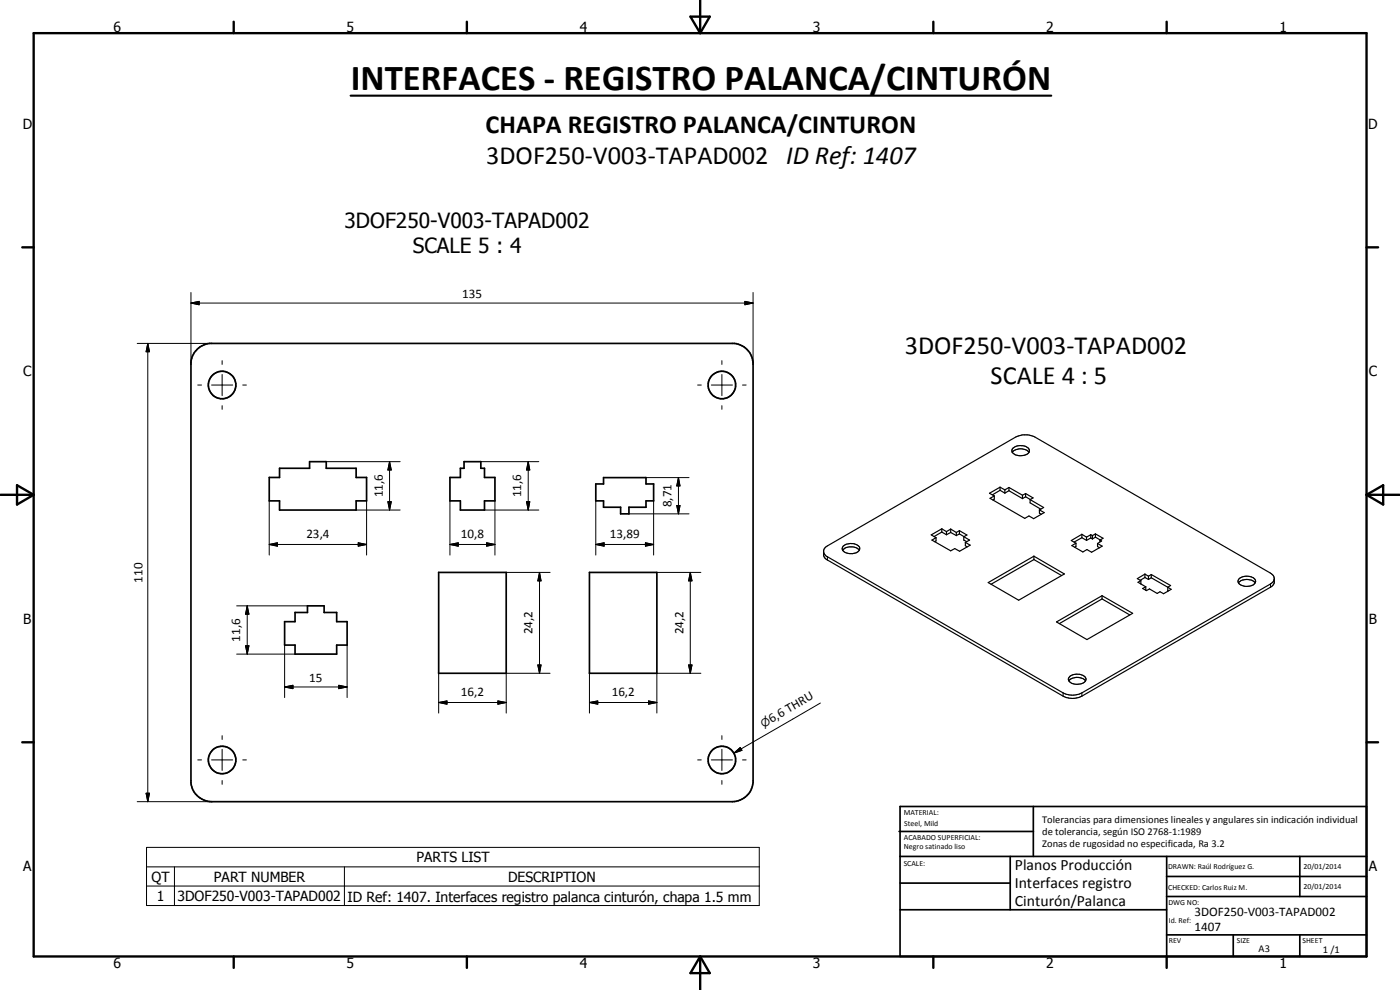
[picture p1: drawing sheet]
<svg xmlns="http://www.w3.org/2000/svg" width="420mm" height="297mm" viewBox="0 0 420 297" stroke-linecap="round" stroke-linejoin="round" font-family="sans-serif">
<g fill="none" stroke="#000" stroke-width=".51">
<path d="M59.1 104.9l1.5-1.1 2.3-.8h157.5a6.3 6.3 0 0 1 5.6 5.7v126.2a6.4 6.4 0 0 1-6.2 5.6h-156.3a6.3 6.3 0 0 1-6.2-5.6v-126.2l.4-1.8zM139.3 138.5h5v2h1.1v2.8h3.1v7h-3.1v2.7h-7.2v-2.7h-3.2v-7h3.2v-2.8h1.1zM80.8 143.3h3.1v-2.8h9v-2h5v2h9v2.8h3.1v7h-3.1v2.7h-23v-2.7h-3.1zM178.8 145.2h2.3v-1.9h12.8v1.9h2.3v5.1h-2.3v1.9h-5.1v2h-2.5v-2h-5.2v-1.9h-2.3zM131.6 171.7h20.3v30.3h-20.3zM176.9 171.7h20.2v30.3h-20.2zM85.4 186.5h3.1v-2.7h3.8v-2h5v2h3.7v2.7h3.2v7h-3.2v2.8h-12.5v-2.8h-3.1zM269.8 249.5h40.3M270.1 242h140v45h-140zM270.1 257h140M303.2 257v16M310.1 242v15"/>
<path d="M350.1 257v30M390.1 257v12M270.1 265h33.1M270.1 273h80M350.1 269h60M350.1 263h60M350.1 280.5h60M370.1 280.5v6.5M390.1 280.5v6.5"/>
<circle cx="66.7" cy="115.5" r="4.1"/>
<circle cx="216.6" cy="115.5" r="4.1"/>
<circle cx="66.7" cy="228" r="4.1"/>
<circle cx="216.6" cy="228" r="4.1"/>
</g>
<g fill="none" stroke="#000" stroke-width=".35">
<path d="M303.8 135.7a3.6 3.6 0 0 1 5 0M304 134.5a3.6 3.6 0 0 1 4.9 .3 1.55 1.55 0 0 1-1.7 1.9 2.7 2.7 0 0 1-3.5-1.3zM282.6 158.7l-3.1 1.8 1.4 .8M282.6 159.6l-2.3 1.4M282.6 158.7v.9M282.6 158.7l1.4 .8M282.6 159.6l1.4 .8M284 159.5v.9M285.3 159.8l-1.3 .6M285.3 158.7v1.1M285.3 158.7l-1.3 .8M285.3 158.7l1.7 1.1"/>
<path d="M285.3 159.8l1.7 .9M287 159.8v.9M287.9 159.2l2.3 1.3-.9 .5M287.9 159.2v1M287.9 159.2l-.9 .6M298.4 148.8l-1.3 .7 10.4 6 1.3-.7 1.4 .8 3.2-1.8-1.5-.8M298.4 148.8v1l-.4 .2M300.1 146.2l-3.1 1.8 1.4 .8M300.1 147.1l-2.3 1.4M300.1 146.2v.9M300.1 146.2l1.5 .8M300.1 147.1l1.5 .9"/>
<path d="M301.6 147v1M302.8 147.2l-1.2 .8M302.8 146.3v.9M302.8 146.3l-1.2 .7M302.8 146.3l4.1 2.3M302.8 147.2l4.1 2.4M306.9 148.6v1M307.8 148.1l2.2 1.3-.9 .5M307.8 148.1v1M307.8 149.1l1.4 .8M307.8 148.1l-.9 .5M307.8 149.1l-.9 .5"/>
<path d="M309.1 149.9l4.1 2.4-1.3 .7M309.1 149.9v1l3.3 1.9M311.9 153v1l.6 .3M247.2 165.6l.8 1.3 71.1 41a6.2 6.2 0 0 0 5.6 0l56.6-32.7 .8-.7 .3-.8M247.7 164.2l57.2-33.1a6.3 6.3 0 0 1 5.6 0l70.8 40.9 .8 .6 .3 .8-.1 1.7-1 1.1-56.6 32.7a6.2 6.2 0 0 1-5.6 0l-71.5-41.5a2.39 2.39 0 0 1-.4-2.1zM252.9 165.1a3.5 3.5 0 0 1 5 0M253.1 163.9a3.6 3.6 0 0 1 4.9 .3 1.76 1.76 0 0 1-2.1 1.9 2.52 2.52 0 0 1-3.1-1.6zM280.9 161.3v1l-.4 .2M280.9 161.3l-1.2 .8 5.6 3.2 1.2-.7 1.5 .8 3.2-1.8-1.5-.9M287.9 160.2l1.4 .8M287.9 160.2l-.9 .5M289.3 161v1.1l.8 .4"/>
<path d="M289.3 161l1.7 1.1-1.3 .6M289.7 162.7v1l.6 .4M296.6 174.8l13.7-7.9 9.1 5.3-13.7 7.9zM310.3 167.9l8.3 4.8M310.3 167.9l-12.9 7.4M310.3 166.9v1M322.9 163l-1.2 .7 3.3 1.9 1.2-.7 1.4 .8 3.2-1.8-1.4-.8M322.9 163v1l-.4 .2M324.7 160.3l-3.2 1.9 1.4 .8M324.7 161.3l-2.3 1.3M324.7 160.3v1M324.7 160.3l1.4 .9"/>
<path d="M324.7 161.3l1.4 .8M326.1 161.2v.9M327.4 160.4l.5 .3M327.4 160.4v1M327.4 161.4l.5 .3M327.4 161.4l-1.3 .7M327.4 160.4l-1.3 .8M327.9 160.7v1M328.7 160.2l2.3 1.3-.9 .6M328.7 160.2v1M328.7 161.2l1.5 .8M328.7 160.2l-.8 .5"/>
<path d="M328.7 161.2l-.8 .5M329.4 163.1v.9l.6 .3M330.1 162.1l.5 .2-1.2 .8M330.1 162.1v.5M330.7 179.7l-12.8 7.4M330.7 178.7v1M330.7 179.7l8.3 4.8M342.3 175.2h.1M342.4 174.2v1M342.4 174.2l-.9 .5 2.4 1.4M343.6 172.3l1.1 .6M343.6 172.3v1"/>
<path d="M343.6 173.3l1.1 .6M343.6 172.3l-2.3 1.3 1.1 .6M343.6 173.3l-1.4 .8M343.9 176.1l-1 .5 1.2 .6 .9-.5 2.3 1.4 .8-.6 1.1 .6 2.3-1.3-1-.6M343.9 176.1l-.1 .9M344.7 172.9v1M345.5 172.4l-.8 .5M345.5 173.4l-.8 .5M345.5 172.4v1M345.5 172.4l5.8 3.3-.8 .5M345.5 173.4l5 2.8M350.5 176.2v1l.1 .1"/>
<path d="M371.7 174.9a3.6 3.6 0 0 1 5 0M371.8 173.7a3.6 3.6 0 0 1 5 .3 1.92 1.92 0 0 1-2.5 1.9 2.39 2.39 0 0 1-2.8-1.5zM317.1 186.6l13.6-7.9 9.2 5.3-13.7 7.9zM320.7 204.3a3.5 3.5 0 0 1 5.1 0M321 203.1a3.6 3.6 0 0 1 4.8 .3 1.55 1.55 0 0 1-1.7 1.8 2.76 2.76 0 0 1-3.5-1.4z"/>
</g>
<g fill="none" stroke="#000" stroke-width=".3">
<path d="M57.3 90.9l2.5-.5v1zM57.3 90.9h168.7M57.3 87.8v21.5M223.6 90.4l2.4 .5-2.4 .5zM226 87.8v21.5M41.2 103h22.3M44.4 103l.5 2.5h-1.1zM44.4 103v137.5M59.3 115.5h1.2M63.5 115.5h6.3M66.7 108.2v1.1M66.7 112.4v6.3"/>
<path d="M72.8 115.5h1.1M209.4 115.5h1.1M213.5 115.5h6.3M216.7 108.2v1.1M216.7 112.4v6.3M222.8 115.5h1.1M66.7 121.7v1.1M97.9 138.5h22.2M116.9 138.5l.5 2.5h-1zM116.9 138.5v14.5M144.3 138.5h17.4M158.5 138.5l.5 2.5h-1z"/>
<path d="M158.5 138.5v14.5M216.7 121.7v1.1M80.8 150.3v16.2M106.9 153h13.2M110 150.3v16.2M116.4 150.5h1l-.5 2.5zM135 150.3v16.2M145.4 153h16.3M148.5 150.3v16.2M158 150.5h1l-.5 2.5zM178.8 150.3v16.2M188.8 154.2h18"/>
<path d="M193.9 143.3h12.9M196.2 150.3v16.2M203.1 151.7h1l-.5 2.5zM203.6 143.3l.5 2.5h-1zM203.6 143.3v10.9M80.8 163.4l2.5-.5v1zM80.8 163.4h29.2M107.5 162.9l2.5 .5-2.5 .5zM135 163.4l2.5-.5v1zM135 163.4h13.5M146 162.9l2.5 .5-2.5 .5zM151.9 171.7h13.2"/>
<path d="M161.9 171.7l.5 2.6h-1zM161.9 171.7v30.3M178.8 163.4l2.5-.5v1zM178.8 163.4h17.4M193.7 162.9l2.5 .5-2.5 .5zM197.1 171.7h13.2M207.2 171.7l.5 2.6h-1zM207.2 171.7v30.3M248.3 167v1M381.3 175.2v1M71 196.3h17.5M71 181.8h21.3"/>
<path d="M73.7 193.8h1l-.5 2.5zM74.2 181.8l.5 2.5h-1zM74.2 181.8v14.5M85.4 193.5v15.8M104.2 193.5v15.8M161.4 199.5h1l-.5 2.5zM206.7 199.5h1l-.5 2.5zM85.4 206.1l2.5-.5v1zM85.4 206.1h18.8M101.7 205.6l2.5 .5-2.5 .5zM131.6 210.8l2.5-.5v1zM131.6 210.8h20.3"/>
<path d="M131.6 202v12M149.4 210.3l2.5 .5-2.5 .5zM165.1 202h-13.2v12M176.9 210.8l2.5-.5v1zM176.9 210.8h20.2M176.9 202v12M194.6 210.3l2.5 .5-2.5 .5zM210.3 202h-13.2v12M246.2 210.9l-26 15.1M319.1 207.9v1M324.7 207.9v1M43.8 238h1.1l-.5 2.5z"/>
<path d="M59.3 228h1.2M63.5 228h6.3M66.7 220.7v1.2M66.7 224.8v6.4M66.7 234.2v1.1M72.8 228h1.1M209.4 228h1.1M213.5 228h6.3M216.7 220.7v1.2M216.7 224.8v6.4M216.7 234.2v1.1M220.2 226l2-1.7 .5 .8z"/>
<path d="M222.8 228h1.1M41.2 240.5h22.3M44 254.3h183.9v17.4h-183.9zM44 260.1h183.9M44 265.9h183.9M52.4 260.1v11.6M103.4 260.1v11.6"/>
</g>
<g fill="none" stroke="#000" stroke-width=".71">
<path d="M10.1 9.9h400v277.1h-400zM70.1 6.5v3.4M140.1 6.5v3.4M207.2 5h5.8l-2.9 4.9zM210.1 0v9.9M280.1 6.5v3.4M350.1 6.5v3.4M6.7 74.2h3.4M410.1 74.2h3.5M.1 148.5h10M5.1 145.6l5 2.9-5 2.9zM410.1 148.5h10"/>
<path d="M410.1 148.5l5-2.9v5.8zM6.7 222.7h3.4M410.1 222.7h3.5M70.1 287v3.4M140.1 287v3.4M210.1 287v10M210.1 287l2.9 5h-5.8zM280.1 287v3.4M350.1 287v3.4"/>
</g>
<g fill="#000">
<path d="M57.3 90.9l2.5-.5v1zM223.6 90.4l2.4 .5-2.4 .5zM44.4 103l.5 2.5h-1.1zM116.4 150.5h1l-.5 2.5zM116.9 138.5l.5 2.5h-1zM158 150.5h1l-.5 2.5zM158.5 138.5l.5 2.5h-1zM203.1 151.7h1l-.5 2.5zM203.6 143.3l.5 2.5h-1zM80.8 163.4l2.5-.5v1zM107.5 162.9l2.5 .5-2.5 .5zM135 163.4l2.5-.5v1z"/>
<path d="M146 162.9l2.5 .5-2.5 .5zM161.9 171.7l.5 2.6h-1zM178.8 163.4l2.5-.5v1zM193.7 162.9l2.5 .5-2.5 .5zM207.2 171.7l.5 2.6h-1zM73.7 193.8h1l-.5 2.5zM74.2 181.8l.5 2.5h-1zM161.4 199.5h1l-.5 2.5zM206.7 199.5h1l-.5 2.5zM85.4 206.1l2.5-.5v1zM101.7 205.6l2.5 .5-2.5 .5zM131.6 210.8l2.5-.5v1z"/>
<path d="M149.4 210.3l2.5 .5-2.5 .5zM176.9 210.8l2.5-.5v1zM194.6 210.3l2.5 .5-2.5 .5zM43.8 238h1.1l-.5 2.5zM220.2 226l2-1.7 .5 .8z"/>
</g>
<path d="M105.2 28.7h210.3" fill="none" stroke="#000" stroke-width=".63"/>
<text font-size="11" x="105.3" y="27.1">INTERFACES - REGISTRO PALANCA/CINTURÓN</text>
<g font-size="7.9">
<text x="145.7" y="40">CHAPA REGISTRO PALANCA/CINTURON</text>
<text x="145.9" y="49.1">3DOF250-V003-TAPAD002 ID Ref: 1407</text>
<text x="271.5" y="106.3">3DOF250-V003-TAPAD002</text>
<text x="297.3" y="115.4">SCALE 4 : 5</text>
</g>
<g font-size="6.3">
<text x="103.4" y="68.5">3DOF250-V003-TAPAD002</text>
<text x="123.9" y="76">SCALE 5 : 4</text>
</g>
<g font-size="4.7">
<text x="304.6" y="260.9">Planos Producción</text>
<text x="304.6" y="266.3">Interfaces registro</text>
<text x="304.6" y="271.7">Cinturón/Palanca</text>
</g>
<g font-size="4.2">
<text x="34" y="9.6">6</text>
<text x="104" y="9.6">5</text>
<text x="174" y="9.6">4</text>
<text x="244" y="9.6">3</text>
<text x="314" y="9.6">2</text>
<text x="384" y="9.6">1</text>
<text x="6.8" y="38.7">D</text>
<text x="410.6" y="38.7">D</text>
<text x="7" y="112.9">C</text>
<text x="410.8" y="112.9">C</text>
<text x="7" y="187.1">B</text>
<text x="410.8" y="187.1">B</text>
<text x="7" y="261.4">A</text>
<text x="125" y="258.7">PARTS LIST</text>
<text x="410.8" y="261.4">A</text>
<text x="45.5" y="264.5">QT</text>
<text x="64.2" y="264.5">PART NUMBER</text>
<text x="152.5" y="264.5">DESCRIPTION</text>
<text x="47.1" y="270.3">1</text>
<text x="53.2" y="270.3">3DOF250-V003-TAPAD002</text>
<text x="104.3" y="270.5">ID Ref: 1407. Interfaces registro palanca cinturón, chapa 1.5 mm</text>
<text x="34" y="290.4">6</text>
<text x="104" y="290.4">5</text>
<text x="174" y="290.4">4</text>
<text x="244" y="290.4">3</text>
<text x="314" y="290.4">2</text>
<text x="384" y="290.4">1</text>
</g>
<g font-size="3.9">
<text x="138.7" y="89.4">135</text>
<text x="114.9" y="149.3" transform="rotate(-90 114.9 149.3)">11,6</text>
<text x="156.5" y="149.3" transform="rotate(-90 156.5 149.3)">11,6</text>
<text x="201.5" y="152.2" transform="rotate(-90 201.5 152.2)">8,71</text>
<text x="91.9" y="161.3">23,4</text>
<text x="138.3" y="161.3">10,8</text>
<text x="183" y="161.3">13,89</text>
<text x="42.8" y="174.8" transform="rotate(-90 42.8 174.8)">110</text>
<text x="159.8" y="190.4" transform="rotate(-90 159.8 190.4)">24,2</text>
<text x="205.1" y="190.4" transform="rotate(-90 205.1 190.4)">24,2</text>
<text x="72.1" y="192.5" transform="rotate(-90 72.1 192.5)">11,6</text>
<text x="92.8" y="204.6">15</text>
<text x="138.3" y="208.7">16,2</text>
<text x="183.6" y="208.7">16,2</text>
<text x="231.6" y="217" transform="rotate(-30 231.6 217)">6,6 THRU</text>
<text x="358.5" y="275">3DOF250-V003-TAPAD002</text>
<text x="358.5" y="279.4">1407</text>
</g>
<text font-size="3.3" x="229.1" y="218.4" transform="rotate(-30 229.1 218.4)">n</text>
<g font-size="3.1">
<text x="312.7" y="246.8">Tolerancias para dimensiones lineales y angulares sin indicación individual</text>
<text x="312.7" y="250.4">de tolerancia, según ISO 2768-1:1989</text>
<text x="312.7" y="254">Zonas de rugosidad no especificada, Ra 3.2</text>
<text x="377.7" y="285.6">A3</text>
<text x="397" y="285.9">1 /1</text>
</g>
<g font-size="2.4">
<text x="271.2" y="244.4">MATERIAL:</text>
<text x="271.3" y="252">ACABADO SUPERFICIAL:</text>
<text x="271.4" y="247.9">Steel, Mild</text>
<text x="271.3" y="254.6">Negro satinado liso</text>
<text x="271.2" y="259.7">SCALE:</text>
<text x="350.6" y="260.8">DRAWN: Raúl Rodríguez G.</text>
<text x="391.2" y="260.6">20/01/2014</text>
<text x="350.6" y="267">CHECKED: Carlos Ruiz M.</text>
<text x="391.2" y="266.7">20/01/2014</text>
<text x="350.6" y="271.4">DWG NO:</text>
<text x="350.8" y="276.9">Id. Ref:</text>
<text x="350.8" y="282.8">REV</text>
<text x="371.2" y="282.9">SIZE</text>
<text x="390.9" y="282.9">SHEET</text>
</g>
</svg>
